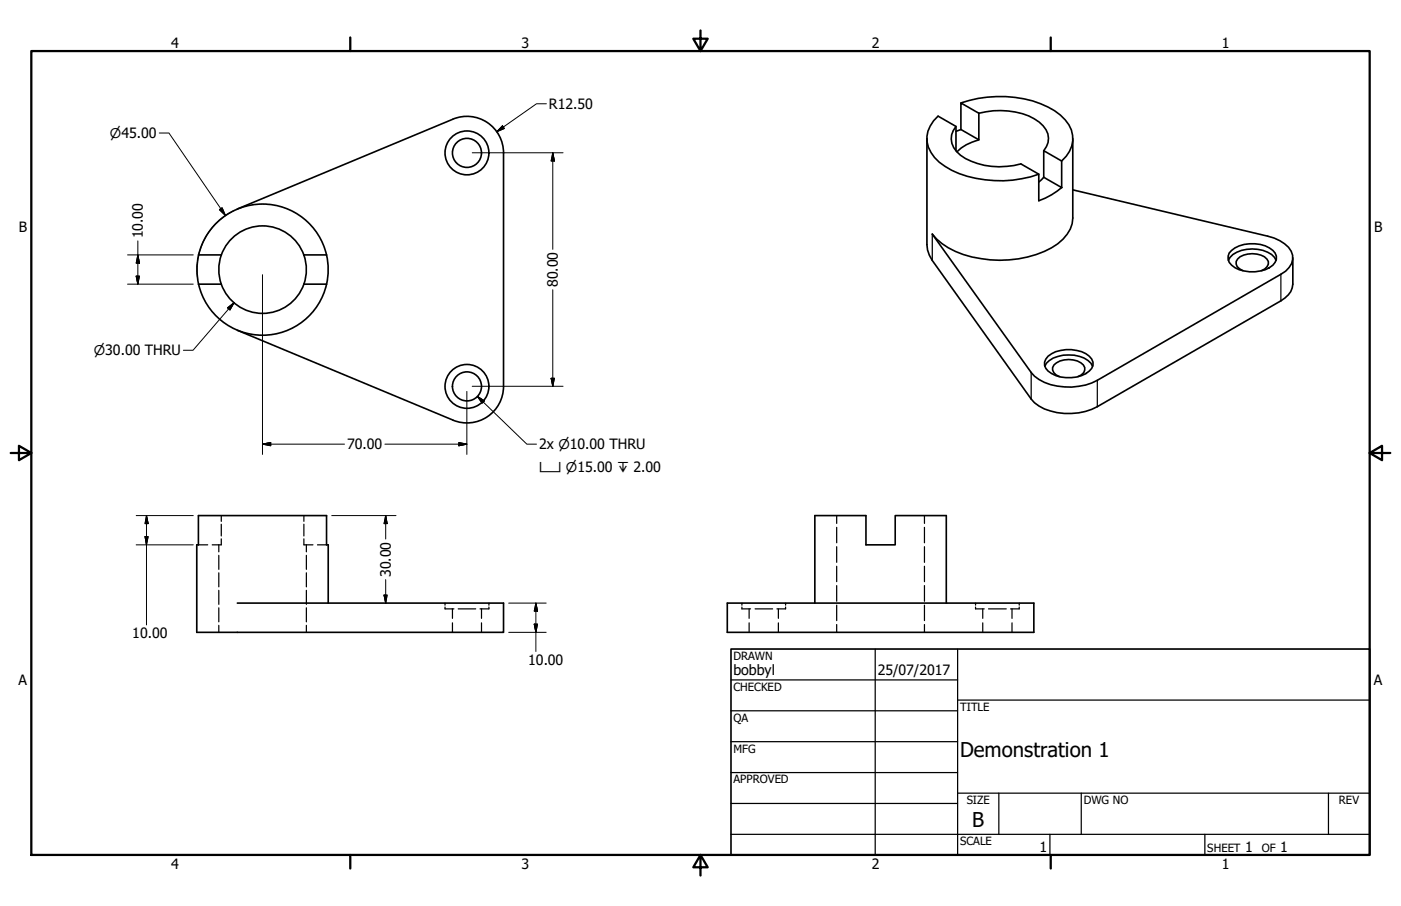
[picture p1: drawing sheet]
<svg xmlns="http://www.w3.org/2000/svg" width="432mm" height="279mm" viewBox="0 0 432 279" stroke-linecap="round" stroke-linejoin="round" font-family="sans-serif">
<!-- layer: Visible (ANSI) -->
<g fill="none" stroke="#000" stroke-width=".51">
<path d="M139.6 36.8l-66.4 27.7M139.6 36.7a11.3 11.3 0 0 1 15.6 10.5M294.6 39a5.8 5.8 0 0 0 1.4 8.9 22.1 22.1 0 0 0 18.6 2.6l5.6 3.2v8.2a22.4 22.4 0 0 0 7-4.1M296.2 31.8l5.5 3.1v8.2l-5.5-3.2zM296.2 31.8a35.2 35.2 0 0 1 28.9 2.4 9.9 9.9 0 0 1 5.2 10.8l-.7 1.7-1 1.5-1.4 1.5M296.2 39.9l-1.6 .6M301.7 34.9a23.9 23.9 0 0 1 17.1 1.7 6.9 6.9 0 0 1 4.2 7.3l-1.3 2.6M155.2 47.1v72.1a11.3 11.3 0 0 1-15.6 10.4M294.6 46.5v-7.5l-5.5-3.2a8.5 8.5 0 0 0-1.1 12.8 23.8 23.8 0 0 0 15.5 6.8 35.3 35.3 0 0 0 16.7-1.7M301.7 43.1a14.3 14.3 0 0 0-6.7 3.7M321.7 46.5l5.5 3.2v8.1l-5.5-3.1zM321.7 54.7l-1.5 1.4"/>
<path d="M330.6 58.5l60.1 14.3a9.4 9.4 0 0 1 7.7 5.9 5.6 5.6 0 0 1-3.6 5.9l-56.6 32.7a19.2 19.2 0 0 1-18-.3l-1.4-1-1-1.1-30.5-42.7a22.2 22.2 0 0 0 15 7.6 33.2 33.2 0 0 0 23.7-4.6 10.8 10.8 0 0 0 4.6-8M61.2 78.6h7M93.7 78.6h6.9M285.7 75.4l.2 1.7 .5 1.6 .9 1.6M379.6 77.2a10.8 10.8 0 0 1 12.7 0 3.1 3.1 0 0 1-1.1 5.3 11 11 0 0 1-11.6-.7 2.9 2.9 0 0 1 0-4.6zM61.2 87.6h7M93.7 87.6h6.9M378.6 80.3a7.7 7.7 0 0 1 7.4-3.5 7.7 7.7 0 0 1 7.3 3.5M383.1 83.5a2.36 2.36 0 0 1-1.7-3.6 7 7 0 0 1 9.1 0 1.97 1.97 0 0 1-.7 3l-1 .6M73.2 101.9l66.4 27.6M322 113a7.5 7.5 0 0 1 7.4-3.5 7.5 7.5 0 0 1 7.3 3.5M323 109.9a10.8 10.8 0 0 1 12.7 0 2.81 2.81 0 0 1 0 4.5 10.8 10.8 0 0 1-12.7 0 2.89 2.89 0 0 1 0-4.5z"/>
<path d="M326.5 116.1a2.39 2.39 0 0 1-1.6-3.6 7 7 0 0 1 9 0 2.04 2.04 0 0 1-.7 3.1l-1 .5M73.2 186h82v9h-94.6v-27h.6v-9h39.4v9h.6v18M224.2 186h94.4v9h-94.4zM251.1 186v-27h15.8v9h9v-9h15.8v27"/>
<circle cx="143.9" cy="47.1" r="6.8"/>
<circle cx="143.9" cy="47.1" r="4.5"/>
<circle cx="80.9" cy="83.2" r="13.5"/>
<circle cx="80.9" cy="83.2" r="20.2"/>
<circle cx="143.9" cy="119.2" r="6.8"/>
<circle cx="143.9" cy="119.2" r="4.5"/>
</g>
<!-- layer: Visible Narrow (ANSI) -->
<path d="M287.3 72.2v8.1M394.8 84.6v8.2M317.8 114.9v8.2M338.2 117.3v8.1" fill="none" stroke="#000" stroke-width=".38"/>
<path d="M285.7 42.7v32.7M330.6 42.7v24.5M398.5 79.5v8.1a6.1 6.1 0 0 1-3.7 5.2l-56.6 32.6a19.4 19.4 0 0 1-18-.2l-1.4-1-1-1.1-30.5-42.8" fill="none" stroke="#000" stroke-width=".51"/>
<!-- layer: Hidden (ANSI) -->
<g fill="none" stroke="#000" stroke-width=".38">
<path d="M68.2 159v1.8M93.7 159v1.8M257.9 159v2.4M284.9 159v2.4M61.2 168h2.8M67.4 168v2.2M67.4 171.3v4.3M67.4 176.7v4.3M68.2 161.7v3.6M68.2 166.2v1.8h-2.8M93.7 166.2v1.8h2.8M93.7 161.7v3.6"/>
<path d="M94.4 168v2.2M94.4 171.3v4.3M94.4 176.7v4.3M97.9 168h2.7M257.9 162.6v4.8M257.9 168.6v4.8M257.9 174.6v4.8M284.9 162.6v4.8M284.9 168.6v4.8M284.9 174.6v4.8M67.4 182.1v4.3M67.4 187.5v4.3"/>
<path d="M67.4 192.8v2.2M94.4 182.1v4.3M94.4 187.5v4.3M94.4 192.8v2.2M137.2 187.2v.6h2.7M137.2 186v.6M139.4 187.8v2.9M139.4 192.1v2.9M141.2 187.8h5.4M148.4 187.8v2.9M148.4 192.1v2.9M150.7 187.2v.6h-2.7"/>
<path d="M150.7 186v.6M228.7 187.2v.6h2.6M228.7 186v.6M230.9 187.8v2.9M230.9 192.1v2.9M232.7 187.8h5.4M239.9 187.8v2.9M239.9 192.1v2.9M242.1 187.2v.6h-2.6M242.1 186v.6M257.9 180.6v4.8M257.9 186.6v4.8"/>
<path d="M257.9 192.6v2.4M284.9 180.6v4.8M284.9 186.6v4.8M284.9 192.6v2.4M300.7 187.2v.6h2.6M300.7 186v.6M302.9 187.8v2.9M302.9 192.1v2.9M304.7 187.8h5.4M311.9 187.8v2.9M311.9 192.1v2.9M314.1 187.2v.6h-2.6"/>
<path d="M314.1 186v.6"/>
</g>
<!-- layer: Border (ANSI) -->
<path d="M9.7 15.7h412.4v248h-412.4zM107.9 11.6v4.1M215.9 9.4v6.3l-2.2-3.8h4.4l-2.2 3.8M323.8 11.6v4.1M3.3 139.7h6.4l-3.9-2.2v4.4l3.9-2.2M422.1 139.7l3.9 2.2v-4.4l-3.9 2.2h6.4M107.9 263.7v4.1M215.9 263.7l2.2 3.8h-4.4l2.2-3.8v6.3M323.8 263.7v4.1" fill="none" stroke="#000" stroke-width=".7"/>
<!-- layer: Title (ANSI) -->
<g fill="none" stroke="#000" stroke-width=".38">
<path d="M225.3 209.7h69.8M225.3 219.2h69.8M269.7 200.2v63.5M295.1 215.9h127M295.1 200.2v63.5M225.3 228.7h69.8M225.3 238.3h69.8M225.3 257.3h196.8M225.3 247.8h69.8M295.1 244.6h127M307.8 244.6v12.7M323.6 257.3v6.4"/>
<path d="M333.2 244.6v12.7M371.3 257.3v6.4M409.4 244.6v12.7"/>
</g>
<path d="M225.3 200.2h196.8v63.5h-196.8z" fill="none" stroke="#000" stroke-width=".51"/>
<!-- layer: Dimension (ANSI) -->
<g fill="none" stroke="#000" stroke-width=".31">
<path d="M154.9 38.8l.5 .8-2.3 1zM168.4 32h-3l-12.3 8.6M49.1 41h3l17.4 25.4M145.5 47.1h28M170.4 47.1l.5 2.6h-1zM170.4 47.1v29.8M39.3 78.6h20.3M42.5 78.6l.5 2.6h-1zM42.5 74.3v13.3M67.6 64.6l.9-.5 1 2.3zM72.2 64.9a20.2 20.2 0 0 0-11.3 21.2M39.3 87.6h20.3"/>
<path d="M42 85.2h1l-.5 2.4zM70.1 94.9l2-1.6-1.2 2.3zM72.1 93.3l-12.6 14.7h-3M80.9 84.7v55.4M170.4 89.3v29.8M145.5 119.1h28M169.9 116.6h1l-.5 2.5zM80.9 137l2.5-.5v1zM80.9 137h25.3M118.6 137h25.3M141.4 136.5l2.5 .5-2.5 .5zM143.9 120.7v19.4"/>
<path d="M147.1 122.2l2.2 1.4-.7 .7zM147.1 122.2l15.3 14.8h3M42 159h17.6M45.1 159l.6 2.5h-1zM45.1 159v33.7M102.2 159h19.8M118.9 159l.4 2.5h-.9zM118.9 159v7.2M42 168h17.6M44.7 165.5h1l-.6 2.5zM118.9 178.8v7.2M118.4 183.5h.9l-.4 2.5z"/>
<path d="M156.8 186h11.5M156.8 195h11.5M164.7 192.5h1l-.5 2.5zM165.2 186l.5 2.5h-1zM165.2 186v14.9"/>
</g>
<g fill="#000" stroke="#000" stroke-width=".31">
<path d="M154.9 38.8l-1.8 1.8zM154.9 38.8l.5 .8-2.3 1zM170.4 47.1l.5 2.6zM170.4 47.1l.5 2.6h-1zM67.6 64.6l1.9 1.8zM67.6 64.6l.9-.5 1 2.3zM42 85.2l.5 2.4zM42 85.2h1l-.5 2.4zM42.5 78.6l.5 2.6zM42.5 78.6l.5 2.6h-1zM72.1 93.3l-1.2 2.3zM70.1 94.9l2-1.6-1.2 2.3z"/>
<path d="M169.9 116.6l.5 2.5zM169.9 116.6h1l-.5 2.5zM80.9 137l2.5-.5zM80.9 137l2.5-.5v1zM141.4 137.5l2.5-.5zM141.4 136.5l2.5 .5-2.5 .5zM147.1 122.2l2.2 1.4zM147.1 122.2l2.2 1.4-.7 .7zM44.7 165.5l.4 2.5zM44.7 165.5h1l-.6 2.5zM45.1 159l.6 2.5zM45.1 159l.6 2.5h-1z"/>
<path d="M118.9 159l.4 2.5zM118.9 159l.4 2.5h-.9zM118.4 183.5l.5 2.5zM118.4 183.5h.9l-.4 2.5zM164.7 192.5l.5 2.5zM164.7 192.5h1l-.5 2.5zM165.2 186l.5 2.5zM165.2 186l.5 2.5h-1z"/>
</g>
<g font-size="6.3">
<text x="295.9" y="233.6">Demonstration 1</text>
<text x="299.7" y="255.1">B</text>
</g>
<g font-size="4.4">
<text x="52.8" y="14.7">4</text>
<text x="160.7" y="14.7">3</text>
<text x="268.7" y="14.7">2</text>
<text x="376.6" y="14.7">1</text>
<text x="169.2" y="33.6">R12.50</text>
<text x="5.8" y="71.4">B</text>
<text x="423.5" y="71.4">B</text>
<text x="44.1" y="73.5" transform="rotate(-90 44.1 73.5)">10.00</text>
<text x="172" y="88.6" transform="rotate(-90 172 88.6)">80.00</text>
<text x="107" y="138.6">70.00</text>
<text x="166.2" y="138.5">2x ⌀10.00 THRU</text>
<text x="120.5" y="177.9" transform="rotate(-90 120.5 177.9)">30.00</text>
<text x="40.8" y="196.8">10.00</text>
<text x="162.8" y="205">10.00</text>
<text x="226.1" y="208">bobbyl</text>
<text x="270.5" y="208.2">25/07/2017</text>
<text x="5.7" y="211.1">A</text>
<text x="423.4" y="211.1">A</text>
<text x="320.4" y="262.9">1</text>
<text x="383.7" y="262.8">1</text>
<text x="394.5" y="262.8">1</text>
<text x="52.8" y="267.8">4</text>
<text x="160.7" y="267.8">3</text>
<text x="268.7" y="267.8">2</text>
<text x="376.6" y="267.8">1</text>
</g>
<g font-size="4.1">
<text x="33.8" y="42.5">⌀45.00</text>
<text x="28.9" y="109.5">⌀30.00 THRU</text>
<text x="166.2" y="145.5">⌴ ⌀15.00 ↧ 2.00</text>
</g>
<g font-size="3.5">
<text x="226.1" y="203.5">DRAWN</text>
<text x="226.1" y="213">CHECKED</text>
<text x="295.9" y="219.2">TITLE</text>
<text x="226.1" y="222.6">QA</text>
<text x="226.1" y="232.1">MFG</text>
<text x="226.1" y="241.6">APPROVED</text>
<text x="297.9" y="248">SIZE</text>
<text x="334" y="248">DWG NO</text>
<text x="412.7" y="247.9">REV</text>
<text x="295.9" y="260.7">SCALE</text>
<text x="372.1" y="262.8">SHEET</text>
<text x="388.9" y="262.8">OF</text>
</g>
</svg>
